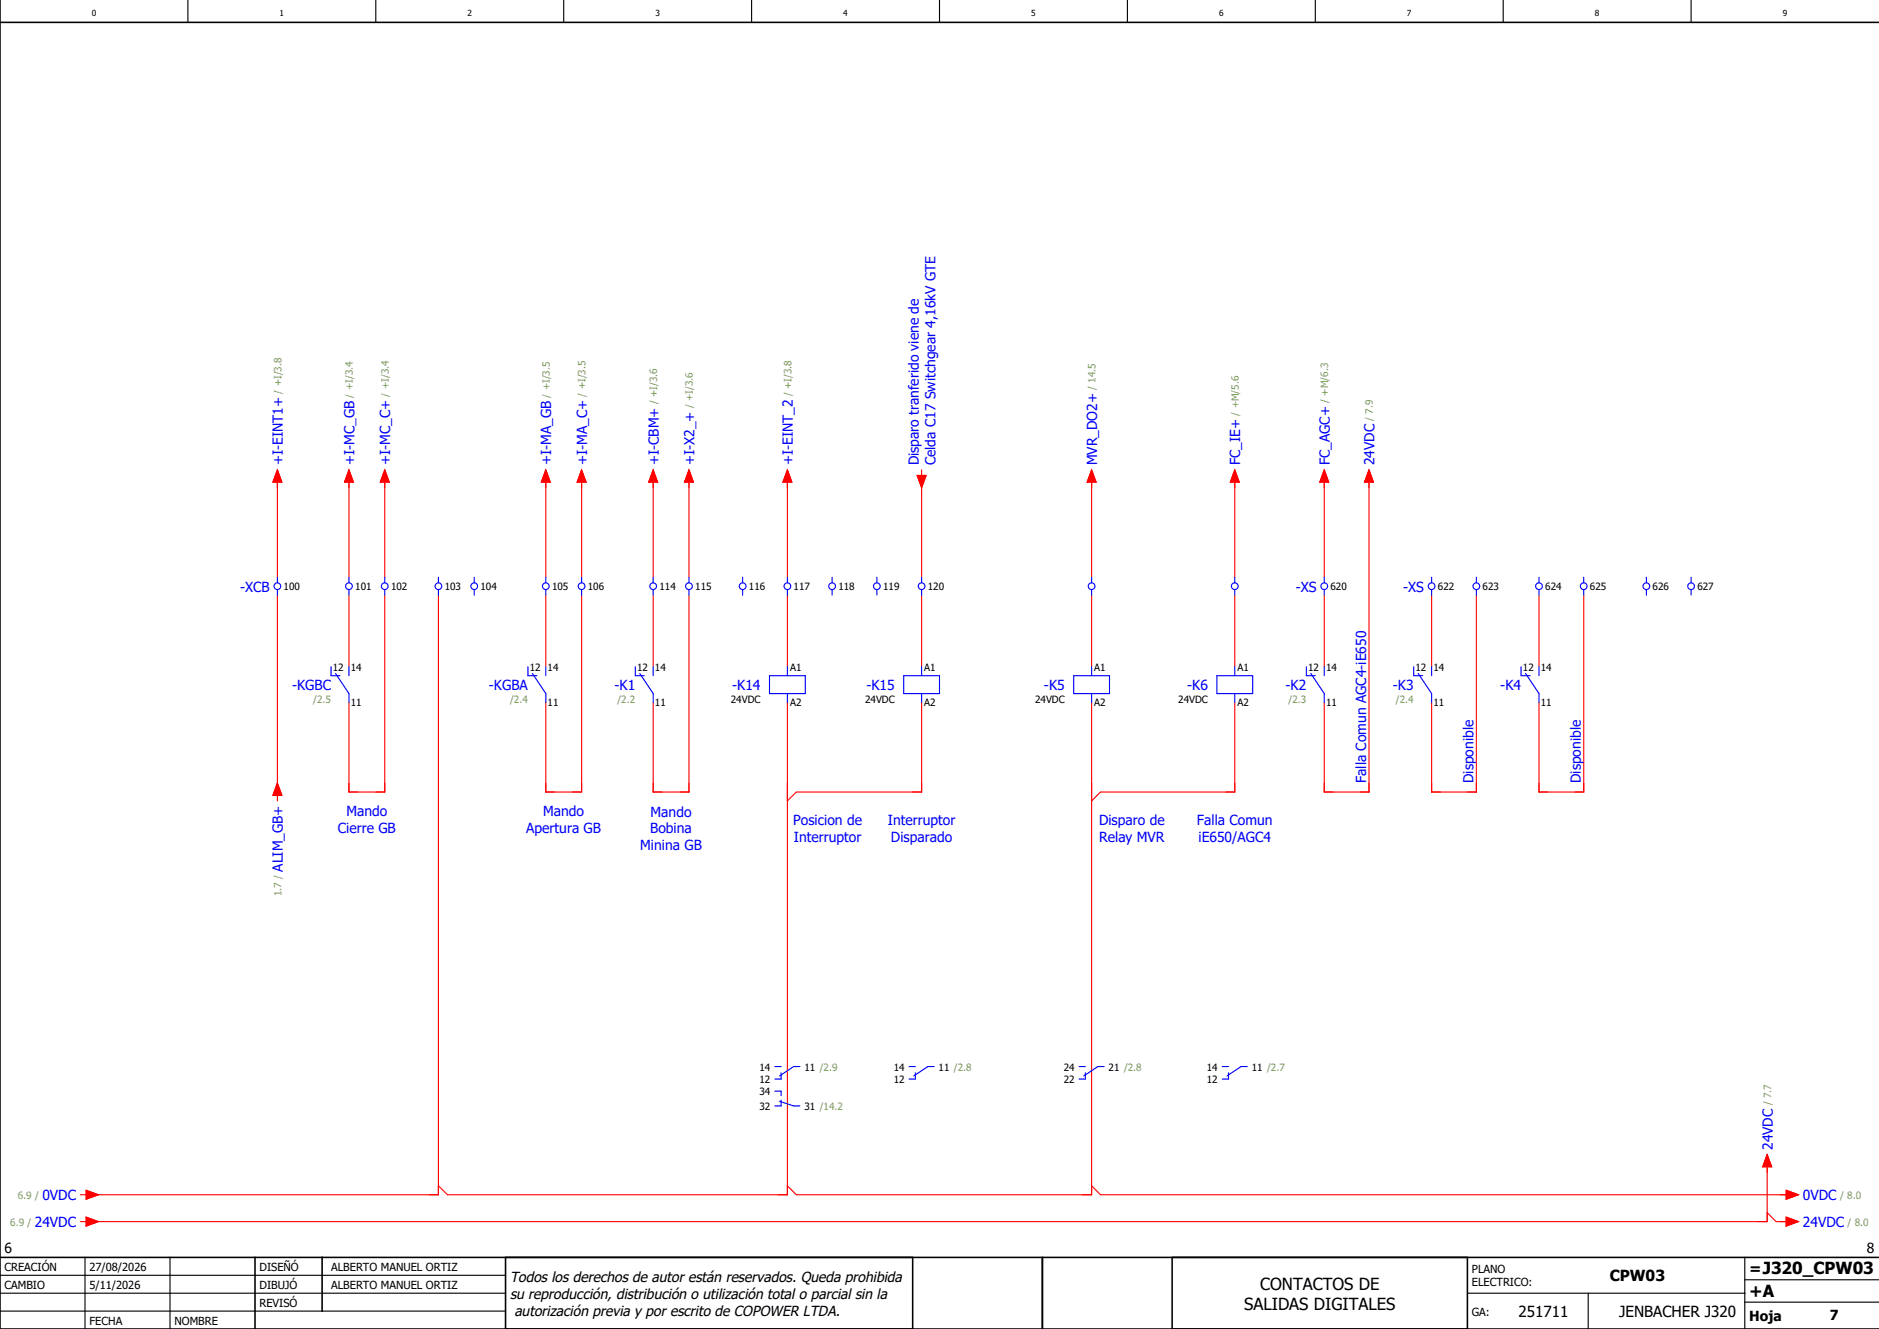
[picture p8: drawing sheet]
<svg xmlns="http://www.w3.org/2000/svg" width="420mm" height="297mm" viewBox="0 0 420 297" stroke-linecap="round" stroke-linejoin="round" font-family="sans-serif">
<g fill="none" stroke="#000" stroke-width=".25">
<path d="M42 0v5M84 0v5M126 0v5M168 0v5M210 0v5M252 0v5M294 0v5M336 0v5M378 0v5M0 285h113M0 293h113M0 289h113"/>
<path d="M19 281v16M38 281v16M328 289h62M355 289v8M390 291h30M390 281v16M390 286h30"/>
</g>
<path d="M0 5h420M0 0v297h420M0 281h420M57 281v16M72 281v12M113 281v16M204 281v16M233 281v16M262 281v16M328 281v16" fill="none" stroke="#000" stroke-width=".35"/>
<g fill="none" stroke="#f00" stroke-width=".25">
<path d="M62 107.7v21.3M62 105l1 2.7h-2zM78 107.7v21.3M78 105l1 2.7h-2zM86 107.7v21.3M86 105l1 2.7h-2zM122 107.7v21.3M122 105l1 2.7h-2zM130 107.7v21.3M130 105l1 2.7h-2zM146 107.7v21.3M146 105l1 2.7h-2z"/>
<path d="M154 107.7v21.3M154 105l1 2.7h-2zM176 107.7v21.3M176 105l1 2.7h-2zM205 106.2h2l-1 2.8zM206 105v1.2M206 108v21M244 107.7v21.3M244 105l1 2.7h-2zM276 107.7v21.3M276 105l1 2.7h-2zM296 107.7v21.3"/>
<path d="M296 105l1 2.7h-2zM306 107.7v69.3h-10v-20M306 105l1 2.7h-2zM62 133v46M78 133v16M86 133v44h-8v-20M98 133v134h-78M122 133v16M130 133v44h-8v-20M146 133v16M154 133v44h-8v-20M176 133v16"/>
<path d="M206 133v16M244 133v16M276 133v16M296 133v16M320 133v16M330 133v44h-10v-20M344 133v16M354 133v44h-10v-20M176 157v110h-76l-2-2M206 157v20h-28l-2 2M244 157v110h-66l-2-2M276 157v20h-30l-2 2"/>
<path d="M62 175l1 2.8h-2zM395 258l1 2.8h-2zM18 267h1.2M18 273h1.2M19.2 272l2.8 1-2.8 1zM19.2 266l2.8 1-2.8 1zM244 265l2 2h154M395 260.8v12.2h-375M395 271l2 2h3M399.2 272l2.8 1-2.8 1zM399.2 266l2.8 1-2.8 1z"/>
</g>
<g fill="none" stroke="#00f" stroke-width=".25">
<path d="M62 129v1.3M62 131.8v1.2M78 129v1.3M78 131.8v1.2M86 129v1.3M86 131.8v1.2M98 129v1.3M98 131.8v1.2M106 129v1.3M106 131.8v1.2M122 129v1.3M122 131.8v1.2"/>
<path d="M130 129v1.3M130 131.8v1.2M146 129v1.3M146 131.8v1.2M154 129v1.3M154 131.8v1.2M166 129v1.3M166 131.8v1.2M176 129v1.3M176 131.8v1.2M186 129v1.3M186 131.8v1.2"/>
<path d="M196 129v1.3M196 131.8v1.2M206 129v1.3M206 131.8v1.2M244 129v1.3M244 131.8v1.2M276 129v1.3M276 131.8v1.2M296 129v1.3M296 131.8v1.2M320 129v1.3M320 131.8v1.2"/>
<path d="M330 129v1.3M330 131.8v1.2M344 129v1.3M344 131.8v1.2M354 129v1.3M354 131.8v1.2M368 129v1.3M368 131.8v1.2M378 129v1.3M378 131.8v1.2M74 149v2h2M75 150.5l3 4.5v2"/>
<path d="M78 149v2M118 149v2h2M119 150.5l3 4.5v2M122 149v2M142 149v2h2M143 150.5l3 4.5v2M146 149v2M172 151h8v4h-8zM176 149v2M176 155v2M202 151h8v4h-8zM206 149v2"/>
<path d="M206 155v2M240 151h8v4h-8zM244 149v2M244 155v2M272 151h8v4h-8zM276 149v2M276 155v2M292 149v2h2M293 150.5l3 4.5v2M296 149v2M316 149v2h2M317 150.5l3 4.5v2"/>
<path d="M320 149v2M340 149v2h2M341 150.5l3 4.5v2M344 149v2M173.2 238.4h1.4M174.6 239.8v1.4h-1.4M178.8 238.3h-1.4l-3.1 2.2M203.2 238.4h1.4M204.6 239.8v1.4h-1.4M208.8 238.3h-1.4l-3.1 2.2M241.2 238.4h1.4M242.6 239.8v1.4h-1.4"/>
<path d="M246.8 238.3h-1.4l-3.1 2.2M273.2 238.4h1.4M274.6 239.8v1.4h-1.4M278.8 238.3h-1.4l-3.1 2.2M173.2 243.9h1.4v1M174.3 246.1l3.1 1h1.4M174.6 245.9v1.3h-1.4"/>
<circle cx="62" cy="131" r=".75"/>
<circle cx="78" cy="131" r=".75"/>
<circle cx="86" cy="131" r=".75"/>
<circle cx="98" cy="131" r=".75"/>
<circle cx="106" cy="131" r=".75"/>
<circle cx="122" cy="131" r=".75"/>
<circle cx="130" cy="131" r=".75"/>
<circle cx="146" cy="131" r=".75"/>
<circle cx="154" cy="131" r=".75"/>
<circle cx="166" cy="131" r=".75"/>
<circle cx="176" cy="131" r=".75"/>
<circle cx="186" cy="131" r=".75"/>
<circle cx="196" cy="131" r=".75"/>
<circle cx="206" cy="131" r=".75"/>
<circle cx="244" cy="131" r=".75"/>
<circle cx="276" cy="131" r=".75"/>
<circle cx="296" cy="131" r=".75"/>
<circle cx="320" cy="131" r=".75"/>
<circle cx="330" cy="131" r=".75"/>
<circle cx="344" cy="131" r=".75"/>
<circle cx="354" cy="131" r=".75"/>
<circle cx="368" cy="131" r=".75"/>
<circle cx="378" cy="131" r=".75"/>
</g>
<g fill="#f00" stroke="#f00" stroke-width=".22">
<path d="M19.2 272l2.8 1-2.8 1z"/>
<path d="M19.2 266l2.8 1-2.8 1z"/>
<path d="M399.2 272l2.8 1-2.8 1z"/>
<path d="M399.2 266l2.8 1-2.8 1z"/>
<path d="M62 175l1 2.8h-2z"/>
<path d="M276 105l1 2.7h-2z"/>
<path d="M395 258l1 2.8h-2z"/>
<path d="M306 105l1 2.7h-2z"/>
<path d="M296 105l1 2.7h-2z"/>
<path d="M62 105l1 2.7h-2z"/>
<path d="M205 106.2h2l-1 2.8z"/>
<path d="M154 105l1 2.7h-2z"/>
<path d="M146 105l1 2.7h-2z"/>
<path d="M130 105l1 2.7h-2z"/>
<path d="M122 105l1 2.7h-2z"/>
<path d="M86 105l1 2.7h-2z"/>
<path d="M78 105l1 2.7h-2z"/>
<path d="M176 105l1 2.7h-2z"/>
<path d="M244 105l1 2.7h-2z"/>
</g>
<g font-size="3.7">
<text x="278.1" y="292.7">SALIDAS DIGITALES</text>
<text x="281.7" y="288.2">CONTACTOS DE</text>
<text x="391" y="289.8">+A</text>
</g>
<g font-size="3.4">
<text x="359.8" y="286.4">CPW03</text>
<text x="391" y="284.6">=J320_CPW03</text>
<text x="339.4" y="294.4">251711</text>
<text x="361.9" y="294.4">JENBACHER J320</text>
</g>
<g font-size="3.2">
<text x="114" y="286.5">Todos los derechos de autor están reservados. Queda prohibida</text>
<text x="114" y="290.2">su reproducción, distribución o utilización total o parcial sin la</text>
<text x="115" y="294">autorización previa y por escrito de COPOWER LTDA.</text>
</g>
<g font-size="3.1" fill="#00f">
<text x="63.2" y="104" transform="rotate(-90 63.2 104)">+I-EINT1+</text>
<text x="79.2" y="104" transform="rotate(-90 79.2 104)">+I-MC_GB</text>
<text x="87.2" y="104" transform="rotate(-90 87.2 104)">+I-MC_C+</text>
<text x="123.2" y="104" transform="rotate(-90 123.2 104)">+I-MA_GB</text>
<text x="131.2" y="104" transform="rotate(-90 131.2 104)">+I-MA_C+</text>
<text x="147.2" y="104" transform="rotate(-90 147.2 104)">+I-CBM+</text>
<text x="155.2" y="104" transform="rotate(-90 155.2 104)">+I-X2_+</text>
<text x="177.2" y="104" transform="rotate(-90 177.2 104)">+I-EINT_2</text>
<text x="205.4" y="104" transform="rotate(-90 205.4 104)">Disparo tranferido viene de</text>
<text x="209.1" y="104" transform="rotate(-90 209.1 104)">Celda C17 Switchgear 4,16kV GTE</text>
<text x="245.2" y="104" transform="rotate(-90 245.2 104)">MVR_DO2+</text>
<text x="277.2" y="104" transform="rotate(-90 277.2 104)">FC_IE+</text>
<text x="297.2" y="104" transform="rotate(-90 297.2 104)">FC_AGC+</text>
<text x="307.2" y="104" transform="rotate(-90 307.2 104)">24VDC</text>
<text x="53.7" y="132.2">-XCB</text>
<text x="289.6" y="132.2">-XS</text>
<text x="313.6" y="132.2">-XS</text>
<text x="65.3" y="154.2">-KGBC</text>
<text x="109.3" y="154.2">-KGBA</text>
<text x="137.4" y="154.2">-K1</text>
<text x="163.7" y="154.2">-K14</text>
<text x="193.7" y="154.2">-K15</text>
<text x="233.4" y="154.2">-K5</text>
<text x="265.4" y="154.2">-K6</text>
<text x="287.4" y="154.2">-K2</text>
<text x="311.4" y="154.2">-K3</text>
<text x="335.4" y="154.2">-K4</text>
<text x="305.4" y="175" transform="rotate(-90 305.4 175)">Falla Comun AGC4-iE650</text>
<text x="329.4" y="175" transform="rotate(-90 329.4 175)">Disponible</text>
<text x="353.4" y="175" transform="rotate(-90 353.4 175)">Disponible</text>
<text x="77.4" y="182.4">Mando</text>
<text x="121.4" y="182.4">Mando</text>
<text x="145.4" y="182.5">Mando</text>
<text x="177.3" y="184.4">Posicion de</text>
<text x="198.5" y="184.4">Interruptor</text>
<text x="245.7" y="184.4">Disparo de</text>
<text x="267.6" y="184.4">Falla Comun</text>
<text x="75.5" y="186.1">Cierre GB</text>
<text x="117.6" y="186.1">Apertura GB</text>
<text x="143.1" y="190">Minina GB</text>
<text x="145.3" y="186.2">Bobina</text>
<text x="177.5" y="188.1">Interruptor</text>
<text x="199.2" y="188.1">Disparado</text>
<text x="245.7" y="188.1">Relay MVR</text>
<text x="267.9" y="188.1">iE650/AGC4</text>
<text x="63.2" y="194.8" transform="rotate(-90 63.2 194.8)">ALIM_GB+</text>
<text x="396.2" y="257" transform="rotate(-90 396.2 257)">24VDC</text>
<text x="9.5" y="268.2">0VDC</text>
<text x="403" y="268.2">0VDC</text>
<text x="7.8" y="274.2">24VDC</text>
<text x="403" y="274.2">24VDC</text>
</g>
<g font-size="3.1">
<text x="1" y="280">6</text>
<text x="417.3" y="280">8</text>
<text x="391" y="295.2">Hoja</text>
<text x="409" y="295">7</text>
</g>
<g font-size="2.5">
<text x="1" y="284">CREACIÓN</text>
<text x="20" y="284">27/08/2026</text>
<text x="58" y="284">DISEÑÓ</text>
<text x="74" y="284">ALBERTO MANUEL ORTIZ</text>
<text x="329" y="284.5">PLANO</text>
<text x="329" y="287.5">ELECTRICO:</text>
<text x="1" y="288">CAMBIO</text>
<text x="20" y="288">5/11/2026</text>
<text x="58" y="292">REVISÓ</text>
<text x="58" y="288">DIBUJÓ</text>
<text x="74" y="288">ALBERTO MANUEL ORTIZ</text>
<text x="329" y="294">GA:</text>
<text x="20" y="296">FECHA</text>
<text x="39" y="296">NOMBRE</text>
</g>
<g font-size="2.2" fill="#7ca552">
<text x="62.9" y="88" transform="rotate(-90 62.9 88)">/ +I/3.8</text>
<text x="78.9" y="88.8" transform="rotate(-90 78.9 88.8)">/ +I/3.4</text>
<text x="86.9" y="88.6" transform="rotate(-90 86.9 88.6)">/ +I/3.4</text>
<text x="122.9" y="88.9" transform="rotate(-90 122.9 88.9)">/ +I/3.5</text>
<text x="130.9" y="88.6" transform="rotate(-90 130.9 88.6)">/ +I/3.5</text>
<text x="176.9" y="88.5" transform="rotate(-90 176.9 88.5)">/ +I/3.8</text>
<text x="244.9" y="87.1" transform="rotate(-90 244.9 87.1)">/ 14.5</text>
<text x="296.9" y="90" transform="rotate(-90 296.9 90)">/ +M/6.3</text>
<text x="146.9" y="90.3" transform="rotate(-90 146.9 90.3)">/ +I/3.6</text>
<text x="154.9" y="91.2" transform="rotate(-90 154.9 91.2)">/ +I/3.6</text>
<text x="276.9" y="92.9" transform="rotate(-90 276.9 92.9)">/ +M/5.6</text>
<text x="306.9" y="94" transform="rotate(-90 306.9 94)">/ 7.9</text>
<text x="70" y="157.1">/2.5</text>
<text x="114" y="157.1">/2.4</text>
<text x="138" y="157.1">/2.2</text>
<text x="288" y="157.1">/2.3</text>
<text x="312" y="157.1">/2.4</text>
<text x="62.9" y="200.3" transform="rotate(-90 62.9 200.3)">1.7 /</text>
<text x="395.9" y="247" transform="rotate(-90 395.9 247)">/ 7.7</text>
<text x="4" y="267.9">6.9 /</text>
<text x="411.3" y="267.9">/ 8.0</text>
<text x="2.3" y="273.9">6.9 /</text>
<text x="413" y="273.9">/ 8.0</text>
</g>
<g font-size="2.2">
<text x="63.4" y="131.9">100</text>
<text x="79.4" y="131.9">101</text>
<text x="87.4" y="131.9">102</text>
<text x="99.4" y="131.9">103</text>
<text x="107.4" y="131.9">104</text>
<text x="123.4" y="131.9">105</text>
<text x="131.4" y="131.9">106</text>
<text x="147.4" y="131.9">114</text>
<text x="155.4" y="131.9">115</text>
<text x="167.4" y="131.9">116</text>
<text x="177.4" y="131.9">117</text>
<text x="187.4" y="131.9">118</text>
<text x="197.4" y="131.9">119</text>
<text x="207.4" y="131.9">120</text>
<text x="297.4" y="131.9">620</text>
<text x="321.4" y="131.9">622</text>
<text x="331.4" y="131.9">623</text>
<text x="345.4" y="131.9">624</text>
<text x="355.4" y="131.9">625</text>
<text x="369.4" y="131.9">626</text>
<text x="379.4" y="131.9">627</text>
<text x="74.4" y="149.9">12</text>
<text x="78.4" y="149.9">14</text>
<text x="118.4" y="149.9">12</text>
<text x="122.4" y="149.9">14</text>
<text x="142.4" y="149.9">12</text>
<text x="146.4" y="149.9">14</text>
<text x="176.6" y="149.9">A1</text>
<text x="206.6" y="149.9">A1</text>
<text x="244.6" y="149.9">A1</text>
<text x="276.6" y="149.9">A1</text>
<text x="292.4" y="149.9">12</text>
<text x="296.4" y="149.9">14</text>
<text x="316.4" y="149.9">12</text>
<text x="320.4" y="149.9">14</text>
<text x="340.4" y="149.9">12</text>
<text x="344.4" y="149.9">14</text>
<text x="78.4" y="157.8">11</text>
<text x="122.4" y="157.8">11</text>
<text x="146.4" y="157.8">11</text>
<text x="163.4" y="157.1">24VDC</text>
<text x="176.6" y="157.8">A2</text>
<text x="193.4" y="157.1">24VDC</text>
<text x="206.6" y="157.8">A2</text>
<text x="231.4" y="157.1">24VDC</text>
<text x="244.6" y="157.8">A2</text>
<text x="263.4" y="157.1">24VDC</text>
<text x="276.6" y="157.8">A2</text>
<text x="296.4" y="157.8">11</text>
<text x="320.4" y="157.8">11</text>
<text x="344.4" y="157.8">11</text>
<text x="169.8" y="239.2">14</text>
<text x="179.8" y="239.2">11 /2.9</text>
<text x="199.8" y="239.2">14</text>
<text x="209.8" y="239.2">11 /2.8</text>
<text x="237.8" y="239.2">24</text>
<text x="247.8" y="239.2">21 /2.8</text>
<text x="269.8" y="239.2">14</text>
<text x="279.8" y="239.2">11 /2.7</text>
<text x="169.8" y="242">12</text>
<text x="169.8" y="244.7">34</text>
<text x="199.8" y="242">12</text>
<text x="237.8" y="242">22</text>
<text x="269.8" y="242">12</text>
<text x="169.8" y="248">32</text>
<text x="179.8" y="248">31 /14.2</text>
</g>
<g font-size="1.9">
<text x="20.5" y="3.6">0</text>
<text x="62.5" y="3.6">1</text>
<text x="104.5" y="3.6">2</text>
<text x="146.5" y="3.6">3</text>
<text x="188.5" y="3.6">4</text>
<text x="230.5" y="3.6">5</text>
<text x="272.5" y="3.6">6</text>
<text x="314.5" y="3.6">7</text>
<text x="356.5" y="3.6">8</text>
<text x="398.5" y="3.6">9</text>
</g>
</svg>
